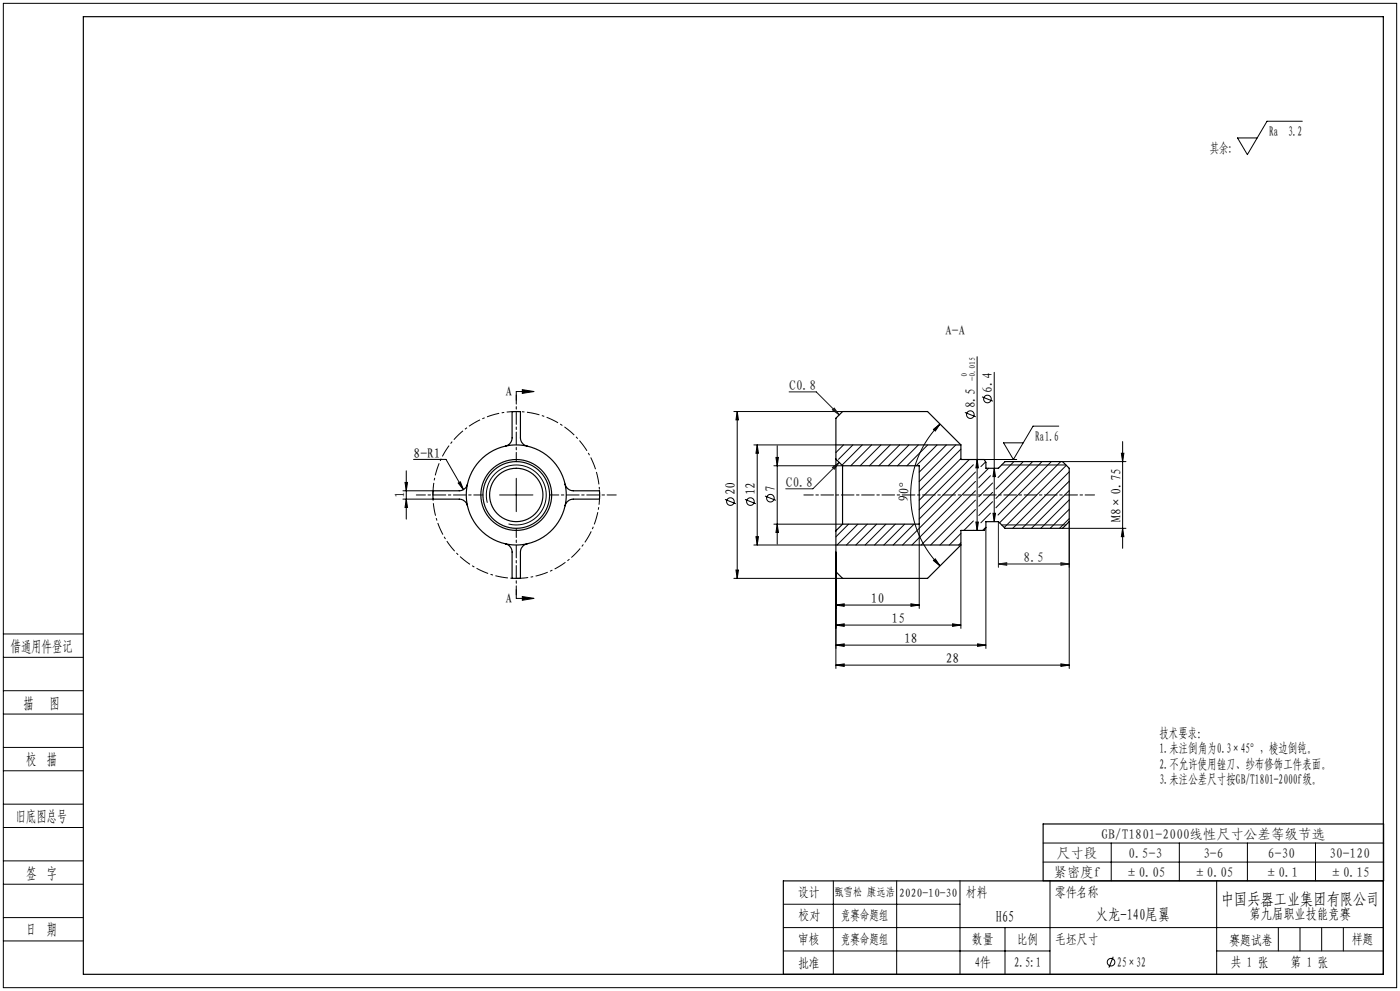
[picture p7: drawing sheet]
<svg xmlns="http://www.w3.org/2000/svg" width="420mm" height="297mm" viewBox="0 0 420 297" stroke-linecap="round" stroke-linejoin="round" font-family="sans-serif">
<g fill="none" stroke="#000" stroke-width=".3">
<path d="M1 1h418v295h-418zM390.7 36.3h-10.6l-5.9 10-2.9-5h5.9M156.7 116.8l3.5 .5-3.5 .6zM160.2 117.3h-5.3v2.7M293.1 106.9v52.1M294.6 118.9l3.3 1.3M298.3 111.6v44.7M124.1 137.7h9.7l5.2 9.1M220.2 123.3h32.6M221.2 123.3v50M221.2 123.3l.3 2.5h-.7zM226.2 133.3h24.6"/>
<path d="M227.2 133.3l.3 2.5h-.7zM227.2 133.3v30M232.2 139.6h20.6M232.8 137.1h.7l-.3 2.5zM233.2 133.6v29.5M253.1 133.3l-2.3 2.3M255.9 133.3l-4.4 4.4M258.7 133.3l-6.1 6.1M261.5 133.3l-6.3 6.3M264.3 133.3l-6.3 6.3M267.1 133.3l-6.3 6.3M269.9 133.3l-6.3 6.3"/>
<path d="M272.7 133.3l-6.2 6.3M275.5 133.3l-6.2 6.3M278.3 133.3l-6.2 6.3M280 128.7l2-1.6-1.4 2.1zM281.1 133.3l-6.2 6.3M282 127.1a30.1 30.1 0 0 0 0 42.5M283.9 133.3l-8.1 8.2M286.7 133.3l-10.9 11M288.3 134.6l-12.5 12.5M288.3 137.4l-12.5 12.5M289.5 123.6l3.2 1.3M290.8 137.7l-15 15"/>
<path d="M292 139.3l-16.2 16.2M293.1 137.7l.4 2.5h-.7zM295.3 137.7h9.7M295.7 138.4l-1.4 1.4M300.5 139.4h19.3M304 138.5l-4.6 4.6M306.9 138.5l-8.1 8.1M309.7 138.5l-10.9 10.9M312.5 138.5l-13.7 13.7M315.3 138.5l-15.9 15.9M317.6 127.7h-7.7l-5.9 10-2.9-5h5.9M318.2 138.3l-18.3 18.4"/>
<path d="M318.8 138.3h19M319.9 139.5l-18.6 18.6M336.4 135.8h.8l-.4 2.5zM336.8 132.3v32M120.9 147.1h9M120.9 149.6h9M121.5 144.6h.8l-.4 2.5zM121.9 141.1v14.5M121.9 149.6l.4 2.5h-.8zM137.5 144.8l.6-.4 .9 2.4zM146.2 150.7a9 9 0 0 1 7.9-11.3 9 9 0 0 1 9.7 9.7 9 9 0 0 1-11.2 7.9M149.9 148.3h10"/>
<path d="M154.9 143.3v10M217.5 149.7l3.3 1.3M223.5 149.7l3.3 1.3M229.5 148.7l3.3 1.3M232.2 157.1h20.6M233.2 157.1l.3 2.5h-.7zM254.6 157.1l-3.8 3.8M257.4 157.1l-6.3 6.2M260.2 157.1l-6.3 6.2M263 157.1l-6.3 6.2M265.8 157.1l-6.3 6.2M268.6 157.1l-6.3 6.2"/>
<path d="M271.4 157.1l-6.2 6.2M274.2 157.1l-6.2 6.2M275.8 157.1v25.2M288.3 159.9l-3.5 3.4M292 156.1l-2.8 2.9M292 158.9v.1M292.6 141.5l-21.8 21.8M292.6 149.9l-13.4 13.4M292.6 152.7l-10.6 10.6M292.6 147.1l-16.2 16.2M292.6 144.3l-19 19M292.8 156.5h.7l-.4 2.5z"/>
<path d="M295.8 158.1v36.2M295.8 158l-1 1M296.6 140.3l-3 3M297.1 153.8l-2.8 2.9M297.1 142.6l-3.5 3.5M297.8 144.8l-4.2 4.1M297.8 147.6l-4.2 4.1M297.8 150.4l-4.2 4.1M297.9 153.8h.7l-.3 2.5zM298.3 140.3l.3 2.5h-.7zM300.5 157.3h19.3M318.8 158.3h19"/>
<path d="M320.8 141.4l-17 16.9M320.8 144.2l-14.2 14.1M320.8 147l-11.4 11.3M320.8 149.8l-8.5 8.5M320.8 152.6l-5.7 5.7M320.8 155.4l-2.9 2.9M320.8 156.3v44M336.8 158.3l.4 2.5h-.8zM154.9 176.7v2.6h5.3M156.7 178.8l3.5 .5-3.5 .6zM220.2 173.3h32.6M220.8 170.8h.7l-.3 2.5z"/>
<path d="M226.2 163.3h24.6M226.8 160.8h.7l-.3 2.5zM250.8 165.4v34.9M280 168l.6-.5 1.4 2.1zM288.3 162.7l-.7 .6M288.3 163.3v25M1 197h24M1 190h24M250.8 193.3l2.5-.3v.7zM250.8 193.3h45M250.8 187.3l2.5-.3v.7zM250.8 199.3l2.5-.3v.7z"/>
<path d="M250.8 181.3l2.5-.3v.7zM250.8 187.3h37.5M250.8 199.3h70M250.8 181.3h25M273.3 181l2.5 .3-2.5 .4zM285.8 187l2.5 .3-2.5 .4zM293.3 193l2.5 .3-2.5 .4zM318.3 199l2.5 .3-2.5 .4zM1 214h24M1 207h24M1 231h24M1 224h24"/>
<path d="M1 258h24M1 248h24M1 241h24M312.9 258.4h102.2M312.9 252.7h102.2M333.4 252.7v11.3M353.8 252.7v11.3M374.2 252.7v11.3M394.7 252.7v11.3M1 275h24M1 265h24M235 271h53"/>
<path d="M235 278h180M250 264v28M269 264v28M288 264v28M301.5 278v14M315 264v28M365 264v28M383.5 278v7M390 278v7M396.5 278v7M403 278v7M1 282h24"/>
<path d="M235 285h80M334 286.7l-1.3 3.3M365 285h50"/>
<circle cx="296.2" cy="119.6" r="1.14"/>
<circle cx="291.1" cy="124.3" r="1.14"/>
<circle cx="219.1" cy="150.3" r="1.14"/>
<circle cx="225.1" cy="150.3" r="1.14"/>
<circle cx="231.1" cy="149.3" r="1.14"/>
<circle cx="333.3" cy="288.4" r="1.14"/>
</g>
<path d="M178.8 141a25 25 0 0 0-41.9-10 25 25 0 0 0 11.4 41.5 25 25 0 0 0 30.9-30.1l-.4-1.4" fill="none" stroke="#000" stroke-width=".3" stroke-dasharray="3.8 .8 .8 .8" stroke-dashoffset="-.4" stroke-linecap="butt"/>
<path d="M236.7 117.4h8.2l6.9 6.9M249.7 122.8l.6-.5 1.5 2zM251.8 138.6l-7.9 7.9h-8.2M249.7 140.1l2.1-1.5-1.5 2zM299.5 156.3v13.7M320.8 156.3v13.7M299.5 169l2.5-.3v.7zM299.5 169h21.3M318.3 168.7l2.5 .3-2.5 .4z" fill="none" stroke="#191924" stroke-width=".3"/>
<path d="M25 5h390v287h-390zM250.8 133.3h37.5M250.8 163.3h37.5M312.9 264v-17.1h102.2v17.1h-180.1v28" fill="none" stroke="#000" stroke-width=".35"/>
<path d="M154.9 138.3v-20M144.9 148.3h-20M154.9 158.3v20M164.9 148.3h20M241.2 148.3h87.2" fill="none" stroke="#000" stroke-width=".3" stroke-dasharray="3.8 .8 .8 .8" stroke-dashoffset="1"/>
<g fill="#000">
<path d="M156.7 116.8l3.5 .5-3.5 .6zM156.7 178.8l3.5 .5-3.5 .6z"/>
<path d="M227.2 133.3l.3 2.5h-.7zM226.8 160.8h.7l-.3 2.5z"/>
</g>
<path d="M299.5 169l2.5-.3v.7zM318.3 168.7l2.5 .3-2.5 .4z" fill="#191924"/>
<g fill="#000">
<path d="M280 128.7l2-1.6-1.4 2.1zM280 168l.6-.5 1.4 2.1z"/>
<path d="M293.1 137.7l.4 2.5h-.7zM292.8 156.5h.7l-.4 2.5z"/>
<path d="M336.4 135.8h.8l-.4 2.5zM336.8 158.3l.4 2.5h-.8zM221.2 123.3l.3 2.5h-.7zM220.8 170.8h.7l-.3 2.5z"/>
<path d="M121.5 144.6h.8l-.4 2.5zM121.9 149.6l.4 2.5h-.8z"/>
<path d="M137.5 144.8l1.5 2-.9-2.4zM250.8 187.3l2.5-.3v.7zM285.8 187l2.5 .3-2.5 .4zM250.8 199.3l2.5-.3v.7zM318.3 199l2.5 .3-2.5 .4zM250.8 181.3l2.5-.3v.7zM273.3 181l2.5 .3-2.5 .4z"/>
<path d="M298.3 140.3l.3 2.5h-.7zM297.9 153.8h.7l-.3 2.5zM232.8 137.1h.7l-.3 2.5zM233.2 157.1l.3 2.5h-.7z"/>
<path d="M293.3 193l2.5 .3-2.5 .4zM250.8 193.3l2.5-.3v.7z"/>
</g>
<path d="M249.7 122.8l.6-.5 1.5 2zM249.7 140.1l2.1-1.5-1.5 2z" fill="#191924"/>
<g fill="none" stroke="#000" stroke-width=".35">
<path d="M151.7 133.7a2.5 2.5 0 0 0 1.9-2.5v-7.8l1.3-.1 1.2 .1v7.8a2.5 2.5 0 0 0 2 2.5M151.7 133.7a15 15 0 0 1 6.4 0M151.7 133.7a15 15 0 0 0-11.5 11.4M158.1 133.7a15 15 0 0 1 11.4 11.4M250.8 137.6v21.5M250.8 137.6v-12.3l2-2h25.5l10 10v4.4h7l.5 .9v1.7h3.7l2-2h17.3l2 2v16l-2 2h-17.3l-2-2h-3.7v1.8l-.5 .9h-7v4.3l-10 10h-25.5l-2-2v-12.2M250.8 137.6l2 2M252.8 139.6v17.5M252.8 139.6h23v17.5h-23M140.2 145.1a15 15 0 0 0 0 6.5M140.2 145.1a2.5 2.5 0 0 1-2.4 2h-7.9v1.2v1.3h7.9a2.5 2.5 0 0 1 2.4 2M140.2 151.6a15 15 0 0 0 11.5 11.4"/>
<path d="M169.5 145.1a15 15 0 0 1 0 6.5M169.5 151.6a15 15 0 0 1-11.4 11.4M169.5 145.1a2.5 2.5 0 0 0 2.5 2h7.8l.1 1.2-.1 1.3h-7.8a2.5 2.5 0 0 0-2.5 2M252.8 157.1l-2 2M151.7 163a2.5 2.5 0 0 1 1.9 2.4v7.9h1.3h1.2v-7.9a2.5 2.5 0 0 1 2-2.4M151.7 163a15 15 0 0 0 6.4 0"/>
<circle cx="154.9" cy="148.3" r="8"/>
<circle cx="154.9" cy="148.3" r="10.6"/>
<circle cx="154.9" cy="148.3" r="10"/>
</g>
<text font-size="4.9" x="366.3" y="271.1">中国兵器工业集团有限公司</text>
<g font-size="4.7">
<text x="3.2" y="195.3">借通用件登记</text>
<text x="7.1" y="212.3">描</text>
<text x="14.8" y="212.3">图</text>
<text x="7.9" y="229.3">校 描</text>
<text x="4.7" y="246.3">旧底图总号</text>
<text x="7.9" y="263.3">签 字</text>
<text x="328.7" y="275.8">火龙-140尾翼</text>
<text x="7.9" y="280.2">日 期</text>
<text x="298.7" y="276.2">H65</text>
</g>
<text font-size="4.2" x="374.8" y="275.5">第九届职业技能竞赛</text>
<g font-size="4.1">
<text x="380.8" y="40.8">Ra 3.2</text>
<text x="362.9" y="45.8">其余:</text>
<text x="151.6" y="118.8">A</text>
<text x="297.7" y="117.7" transform="rotate(-90 297.7 117.7)">6.4</text>
<text x="292.6" y="122.4" transform="rotate(-90 292.6 122.4)">8.5</text>
<text x="124.1" y="137.1">8-R1</text>
<text x="310.6" y="132.1">Ra1.6</text>
<text x="121.3" y="149.4" transform="rotate(-90 121.3 149.4)">1</text>
<text x="220.6" y="148.4" transform="rotate(-90 220.6 148.4)">20</text>
<text x="226.6" y="148.4" transform="rotate(-90 226.6 148.4)">12</text>
<text x="232.6" y="147.4" transform="rotate(-90 232.6 147.4)">7</text>
<text x="272.4" y="150.4" transform="rotate(-86 272.4 150.4)">90°</text>
<text x="336.2" y="156.5" transform="rotate(-90 336.2 156.5)">M8×0.75</text>
<text x="151.6" y="180.8">A</text>
<text x="261.2" y="180.8">10</text>
<text x="267.5" y="186.8">15</text>
<text x="271.2" y="192.8">18</text>
<text x="283.7" y="198.8">28</text>
<text x="347.8" y="221.3">技术要求：</text>
<text x="347.8" y="225.8">1.未注倒角为0.3×45°，棱边倒钝。</text>
<text x="347.8" y="230.3">2.不允许使用锉刀、纱布修饰工件表面。</text>
<text x="347.8" y="234.8">3.未注公差尺寸按GB/T1801-2000f级。</text>
<text x="239.4" y="268.7">设计</text>
<text x="289.8" y="268.8">材料</text>
<text x="316.6" y="268.8">零件名称</text>
<text x="239.5" y="275.8">校对</text>
<text x="252.3" y="275.7">竞赛命题组</text>
<text x="239.4" y="282.8">审核</text>
<text x="252.3" y="282.8">竞赛命题组</text>
<text x="291.6" y="282.9">数量</text>
<text x="305.1" y="282.9">比例</text>
<text x="316.6" y="282.9">毛坯尺寸</text>
<text x="368.8" y="283.2">赛题试卷</text>
<text x="405.5" y="283">样题</text>
<text x="239.4" y="290.1">批准</text>
<text x="292.4" y="289.8">4件</text>
<text x="304.2" y="289.8">2.5:1</text>
<text x="335.2" y="289.8">25×32</text>
<text x="369.2" y="289.9">共 1 张</text>
<text x="387.1" y="289.9">第 1 张</text>
</g>
<g font-size="4.1" fill="#191924">
<text x="283.5" y="100.4">A-A</text>
<text x="236.7" y="116.9">C0.8</text>
<text x="235.7" y="145.9">C0.8</text>
<text x="307.1" y="168.5">8.5</text>
<text x="330.4" y="251.5">GB/T1801-2000线性尺寸公差等级节选</text>
<text x="317" y="257.2">尺寸段</text>
<text x="338.5" y="257.2">0.5-3</text>
<text x="361" y="257.2">3-6</text>
<text x="380.4" y="257.2">6-30</text>
<text x="398.8" y="257.2">30-120</text>
<text x="316" y="262.9">紧密度f</text>
<text x="337.5" y="262.9">±0.05</text>
<text x="357.9" y="262.9">±0.05</text>
<text x="379.4" y="262.9">±0.1</text>
<text x="398.8" y="262.9">±0.15</text>
</g>
<g font-size="3.5">
<text x="250.4" y="268.6">甄雪松 康远浩</text>
<text x="269.7" y="268.8">2020-10-30</text>
</g>
<g font-size="2.4">
<text x="290.1" y="113" transform="rotate(-90 290.1 113)">0</text>
<text x="292.6" y="114.2" transform="rotate(-90 292.6 114.2)">-0.015</text>
</g>
</svg>
